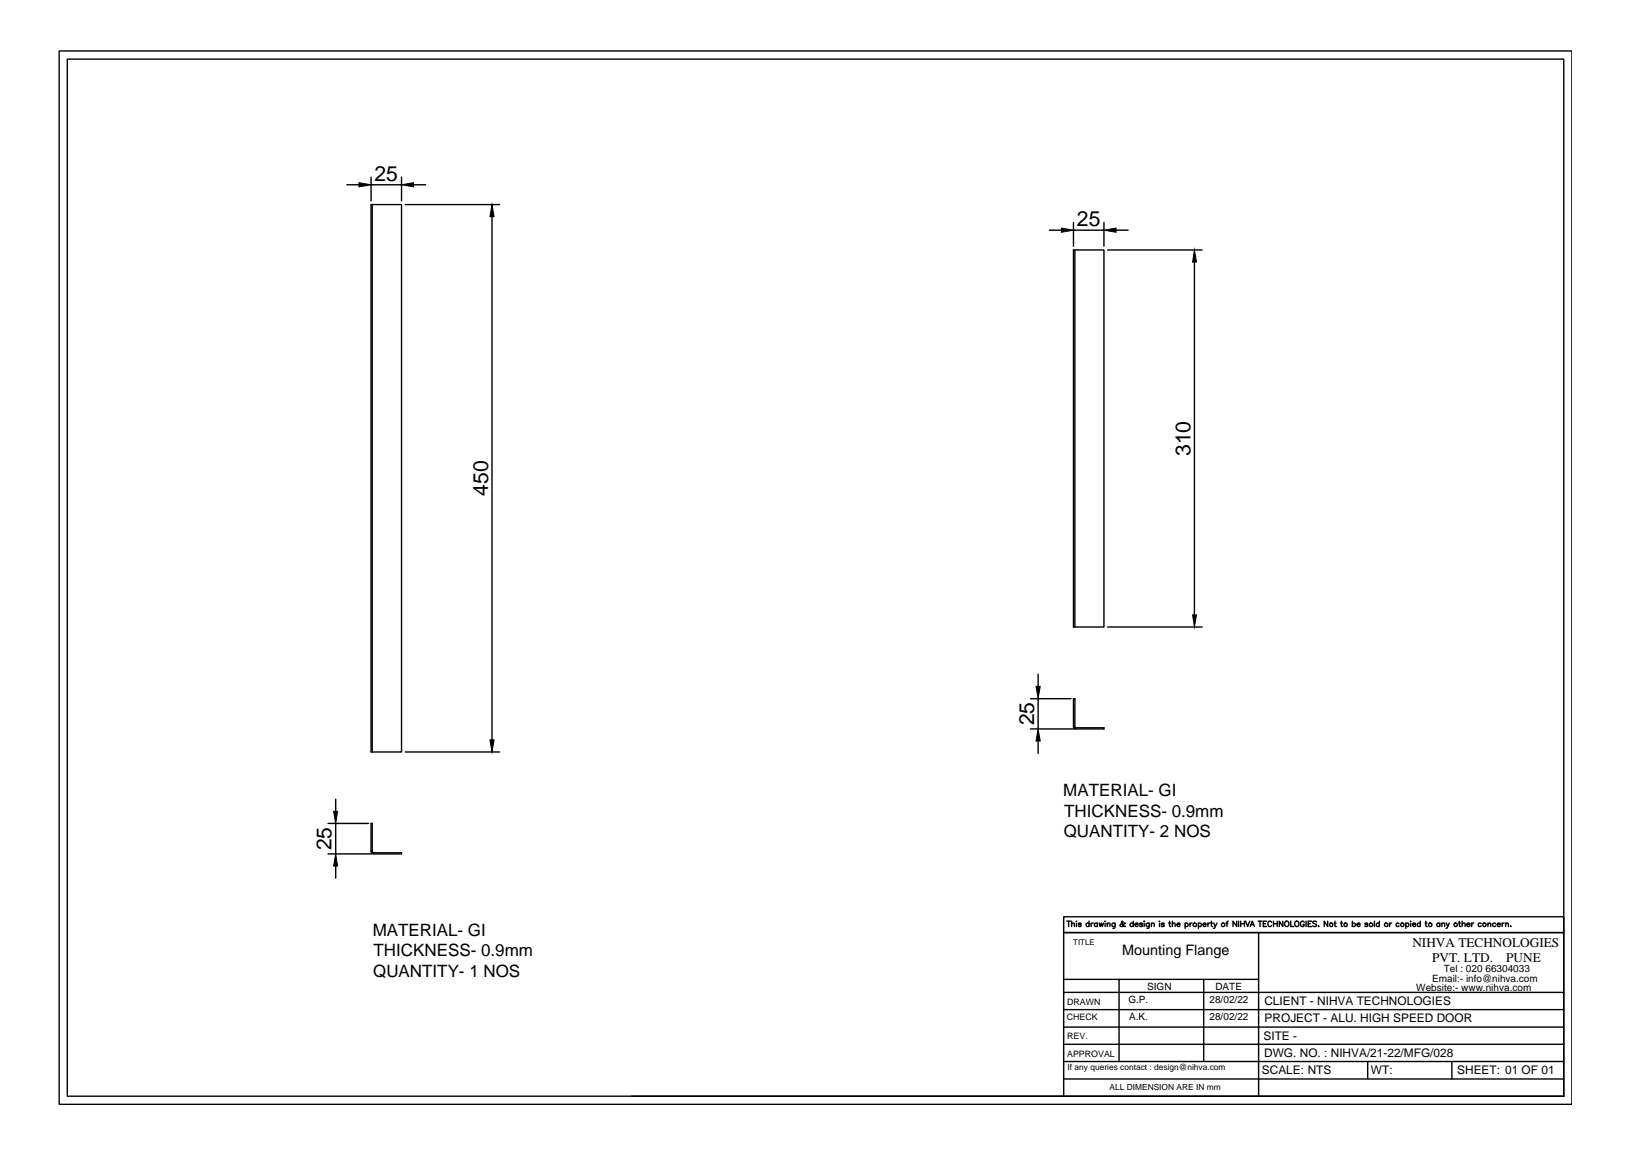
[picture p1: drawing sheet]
<svg xmlns="http://www.w3.org/2000/svg" width="297mm" height="210mm" viewBox="0 0 297 210" stroke-linecap="round" stroke-linejoin="round" font-family="sans-serif">
<!-- layer: 0 -->
<g fill="none" stroke="#000" stroke-width=".25">
<path d="M10.8 9.3h275.3v191.6h-275.3zM12.2 10.8h272.4v188.6h-272.4zM63.1 33.6h2.2M67.5 37.2h5.6v99.6h-5.6zM67.5 32.2v4.3M67.5 33.6h5.6M67.7 37.2v99.6M73.1 32.2v4.3M73.8 37.2h17.1M75.3 33.6h2.2M89.5 39.4v95.2M191 41.9h2.2"/>
<path d="M195.4 45.5h5.5v68.5h-5.5zM195.4 40.5v4.3M195.4 41.9h5.5M195.6 45.5v68.5M200.9 40.5v4.3M201.6 45.5h17.2M203.1 41.9h2.2M217.4 47.7v64.1M201.6 114h17.2M73.8 136.8h17.1M187.6 132.6h8M187.6 127.1h7.3"/>
<path d="M188.9 122.6v2.2M188.9 127.1v5.5M188.9 134.8v2.2M195.4 132.1l.2 .4 .2 .1h5.1v-.2h-5.1l-.2-.3M195.4 132.2v-5.1h.2v5.1M59.7 155.3h8M59.7 149.8h7.4M61.1 145.4v2.2M61.1 149.8v5.5M61.1 157.5v2.2M68 155.1l-.3-.3v-5h-.2l.1 5.3 .4 .2h5.1v-.2h-5.1M193.6 178.1h35.5"/>
<path d="M194.2 167.6h.6M194.5 167.6v.9M195 168.1l.3-.2h.2l.1 .6M195 167.6v.9M195.9 167.6h.1M195.9 167.9v.6M196.8 168l-.2-.1h-.3v.2l.4 .1 .1 .2-.2 .1-.3-.1M198.2 168a.31 .31 0 0 0-.4 0 .31 .31 0 0 0 0 .4 .31 .31 0 0 0 .4 0M198.2 167.6v.9M198.6 167.9v.6M199 167.9l-.4 .2M199.7 168a.31 .31 0 0 0-.4 0 .31 .31 0 0 0 0 .4 .31 .31 0 0 0 .4 0"/>
<path d="M199.7 167.9v.6M200.1 167.9l.2 .6 .2-.6 .1 .6 .2-.6M201.1 167.6h.1M201.1 167.9v.6M201.5 168.1l.3-.2h.2v.6M201.5 167.9v.6M203 167.9v.7l-.2 .2h-.3M203 168a.33 .33 0 0 0-.5 0 .33 .33 0 0 0 0 .5 .33 .33 0 0 0 .5-.1M203.7 178.1v15M204.8 168l-.1-.1a.57 .57 0 0 1-.8 .5v-.3l.5-.2v-.2l-.2-.1-.1 .1 .1 .4 .4 .4 .2-.1M206.3 168a.33 .33 0 0 0-.5 0 .33 .33 0 0 0 0 .5 .33 .33 0 0 0 .5-.1M206.3 167.6v.9"/>
<path d="M206.6 168.1h.6a.33 .33 0 0 0-.6-.1 .33 .33 0 0 0 0 .5 .33 .33 0 0 0 .6-.1M208 168l-.3-.1-.3 .1 .5 .3v.2l-.5-.1M208.2 167.6h.1M208.3 167.9v.6M209.2 167.9v.7l-.1 .2h-.3M209.2 168a.33 .33 0 0 0-.5 0 .33 .33 0 0 0 0 .5 .33 .33 0 0 0 .5-.1M209.6 168.1l.2-.2h.2l.1 .6M209.6 167.9v.6M211 167.6h.1M211 167.9v.6M211.9 168l-.2-.1-.4 .1 .6 .3v.2l-.6-.1M212.7 167.9h.3"/>
<path d="M212.9 167.6v.8l.2 .1M213.4 168.1l.2-.2h.2l.1 .6M213.4 167.6v.9M214.2 168.1h.6a.31 .31 0 0 0-.5-.1 .31 .31 0 0 0 0 .5 .31 .31 0 0 0 .5-.1M215.7 168a.31 .31 0 0 1 .5 0 .31 .31 0 0 1 0 .4 .31 .31 0 0 1-.5 0M215.7 167.9v1M216.6 167.9v.6M217 167.9h-.3l-.1 .2M218.1 168a.31 .31 0 0 1 .5 0 .31 .31 0 0 1 0 .4 .31 .31 0 0 1-.5 0M218.1 167.9v1M219 168.1h.5a.31 .31 0 0 0-.4-.1 .31 .31 0 0 0 0 .5 .31 .31 0 0 0 .4-.1M219.1 178.1v15"/>
<path d="M219.9 167.9v.6M220.2 167.9h-.2l-.1 .2M220.4 167.9h.3M220.5 167.6v.8l.2 .1M220.9 167.9l.3 .6 .3-.6M221.2 168.5l-.3 .4M223.2 167.9h.3M223.5 167.6l-.2 .1v.8M225.1 167.6v.9l-.7-.9v.9M225.4 167.6v.9M225.8 167.6v.9M225.8 168h.7"/>
<path d="M226.5 167.6v.9M226.7 167.6l.4 .9 .4-.9M227.6 168.5l.3-.9 .4 .9M227.7 168.2h.5M229 167.6h.7M229.1 169.6v29.8M229.3 167.6v.9M229.9 168h.4M230.5 167.6h-.6v.9h.6M231.5 167.8l-.1-.1a.42 .42 0 0 0-.6 .3 .42 .42 0 0 0 .6 .4l.1-.1M231.8 168h.7M231.8 167.6v.9"/>
<path d="M232.5 167.6v.9M233.5 167.6v.9l-.7-.9v.9M234.9 167.6v.9h.6M237.4 167.8l-.1-.1a.46 .46 0 0 0-.7 .3 .46 .46 0 0 0 .6 .5l.2-.2v-.2h-.2M237.7 167.6v.9M238.1 168h.4M238.7 167.6h-.6v.9h.6M239.6 167.7l-.2-.1-.5 .1 .1 .2 .5 .2 .1 .2-.2 .2-.5-.1M240 168.4h.1M241.7 167.6v.9l-.7-.9v.9M242.8 167.9h.4M243 167.6v.8l.2 .1"/>
<path d="M244 167.9h.3M244.2 167.6v.8l.2 .1M246.1 168a.31 .31 0 0 1 .5 0 .31 .31 0 0 1 0 .4 .31 .31 0 0 1-.5 0M246.1 167.6v.9M247 168.1h.5a.33 .33 0 0 0-.5-.1 .33 .33 0 0 0 0 .5 .33 .33 0 0 0 .5-.1M248.9 168l-.1-.1h-.3v.2l.3 .1 .1 .2-.1 .1-.4-.1M250.2 167.6v.9M251.1 168a.31 .31 0 0 0-.5 0 .31 .31 0 0 0 0 .4 .31 .31 0 0 0 .5 0M251.1 167.6v.9M252.9 167.9v.6M253.3 167.9l-.4 .2M254.6 168a.31 .31 0 0 0-.4 0 .31 .31 0 0 0 0 .4 .31 .31 0 0 0 .4 0"/>
<path d="M255.9 168a.31 .31 0 0 1 .4 0 .31 .31 0 0 1 0 .4 .31 .31 0 0 1-.4 0M255.9 167.9v1M256.7 167.6h.1M256.8 167.9v.6M257.1 168.1h.6a.33 .33 0 0 0-.5-.1 .33 .33 0 0 0 0 .5 .33 .33 0 0 0 .5-.1M258.5 168a.31 .31 0 0 0-.5 0 .31 .31 0 0 0 0 .4 .31 .31 0 0 0 .5 0M258.5 167.6v.9M259.4 167.9h.3M259.5 167.6v.8l.3 .1M262.1 168a.31 .31 0 0 0-.5 0 .31 .31 0 0 0 0 .4 .31 .31 0 0 0 .5 0M262.1 167.9v.6M262.4 168.1l.3-.2h.2v.6"/>
<path d="M262.4 167.9v.6M263.2 167.9l.3 .6 .3-.6M263.5 168.5l-.3 .4M265.5 167.9h.3M265.6 167.6v.8l.3 .1M266.1 168.1l.3-.2h.2l.1 .6M266.1 167.6v.9M267 168.1h.6a.32 .32 0 0 0-.5-.2 .32 .32 0 0 0-.1 .5 .32 .32 0 0 0 .4 .1l.2-.1M267.9 167.9v.6M268.2 167.9l-.3 .2M269.6 168a.31 .31 0 0 0-.5 0 .31 .31 0 0 0 0 .4 .31 .31 0 0 0 .5 0M270.8 168.1l.3-.2h.2v.6"/>
<path d="M270.8 167.9v.6M272.2 168a.31 .31 0 0 0-.4 0 .31 .31 0 0 0 0 .4 .31 .31 0 0 0 .4 0M272.5 168.1h.6a.33 .33 0 0 0-.5-.1 .33 .33 0 0 0 0 .5 .33 .33 0 0 0 .5-.1M273.4 167.9v.6M273.8 167.9l-.4 .2M274 168.1l.2-.2h.3v.6M274 167.9v.6M275 168.4h.1M114.9 199.4h169.7M193.6 199.4v-29.8h91h-91v-2.8h91v32.6M193.6 189.9h91M193.6 186.8h91"/>
<path d="M193.6 183.6h91M193.6 180.5h91M193.6 193.1h91M193.6 196.3h91M248.9 193.1v3.2M264.3 193.1v3.2"/>
<circle cx="217.5" cy="168.2" r=".32"/>
<circle cx="222.6" cy="168.2" r=".33"/>
<circle cx="234.2" cy="168" r=".46"/>
<circle cx="236" cy="168" r=".46"/>
<circle cx="242.3" cy="168.2" r=".32"/>
<circle cx="244.9" cy="168.2" r=".32"/>
<circle cx="249.5" cy="168.2" r=".32"/>
<circle cx="252.3" cy="168.2" r=".33"/>
<circle cx="255.2" cy="168.2" r=".32"/>
<circle cx="260.3" cy="168.2" r=".32"/>
<circle cx="264.9" cy="168.2" r=".32"/>
<circle cx="270.2" cy="168.2" r=".32"/>
</g>
<path d="M65.3 33.2l2.2 .4-2.2 .4zM73.1 33.6l2.2-.4v.8zM89.5 37.2l.4 2.2h-.7zM193.2 41.5l2.2 .4-2.2 .3zM200.9 41.9l2.2-.4v.7zM217.4 45.5l.4 2.2h-.7zM217.1 111.8h.7l-.4 2.2zM89.2 134.6h.7l-.4 2.2zM188.9 132.6l.4 2.2h-.7zM188.6 124.8h.7l-.4 2.3zM61.1 155.3l.3 2.2h-.7zM60.7 147.6h.7l-.3 2.2z" fill="#000" stroke="#000" stroke-width=".18"/>
<g font-size="3.9">
<text x="68.2" y="32.9">25</text>
<text x="196" y="41.1">25</text>
<text x="216.7" y="83" transform="rotate(-90 216.7 83)">310</text>
<text x="88.8" y="90.2" transform="rotate(-90 88.8 90.2)">450</text>
<text x="188.2" y="132" transform="rotate(-90 188.2 132)">25</text>
<text x="60.3" y="154.7" transform="rotate(-90 60.3 154.7)">25</text>
</g>
<g font-size="3.1">
<text x="193.5" y="144.8">MATERIAL- GI</text>
<text x="193.7" y="148.5">THICKNESS- 0.9mm</text>
<text x="193.6" y="152.3">QUANTITY- 2 NOS</text>
<text x="67.8" y="170.2">MATERIAL- GI</text>
<text x="68" y="173.9">THICKNESS- 0.9mm</text>
<text x="67.9" y="177.6">QUANTITY- 1 NOS</text>
</g>
<text font-size="2.6" x="204.2" y="173.7">Mounting Flange</text>
<g font-size="2.4">
<text x="257.1" y="172.2">NIHVA TECHNOLOGIES</text>
<text x="260.7" y="174.9">PVT. LTD.</text>
<text x="274.2" y="174.9">PUNE</text>
</g>
<g font-size="2.2">
<text x="230.1" y="182.9">CLIENT - NIHVA TECHNOLOGIES</text>
<text x="230.2" y="186">PROJECT - ALU. HIGH SPEED DOOR</text>
<text x="230" y="189.1">SITE -</text>
<text x="229.7" y="195.4">SCALE: NTS</text>
<text x="230.1" y="192.3">DWG. NO. : NIHVA/21-22/MFG/028</text>
<text x="249.5" y="195.4">WT:</text>
<text x="265.2" y="195.4">SHEET: 01 OF 01</text>
</g>
<g font-size="1.8">
<text x="260.7" y="178.6">Email:- info@nihva.com</text>
<text x="262.8" y="176.8">Tel : 020 66304033</text>
<text x="205.4" y="182.4">G.P.</text>
<text x="205.5" y="185.5">A.K.</text>
<text x="208.8" y="180">SIGN</text>
<text x="220.1" y="182.4">28/02/22</text>
<text x="220.1" y="185.5">28/02/22</text>
<text x="221.2" y="180">DATE</text>
<text x="257.8" y="180.3">Website:- www.nihva.com</text>
</g>
<g font-size="1.6">
<text x="194.2" y="185.5">CHECK</text>
<text x="194.2" y="182.8">DRAWN</text>
<text x="194.2" y="189.1">REV.</text>
<text x="194.2" y="192.2">APPROVAL</text>
</g>
<g font-size="1.5">
<text x="194.3" y="194.7">If any queries contact : design@nihva.com</text>
<text x="201.9" y="198.3">ALL DIMENSION ARE IN mm</text>
</g>
<text font-size="1.4" x="195.3" y="171.8">TITLE</text>
</svg>
